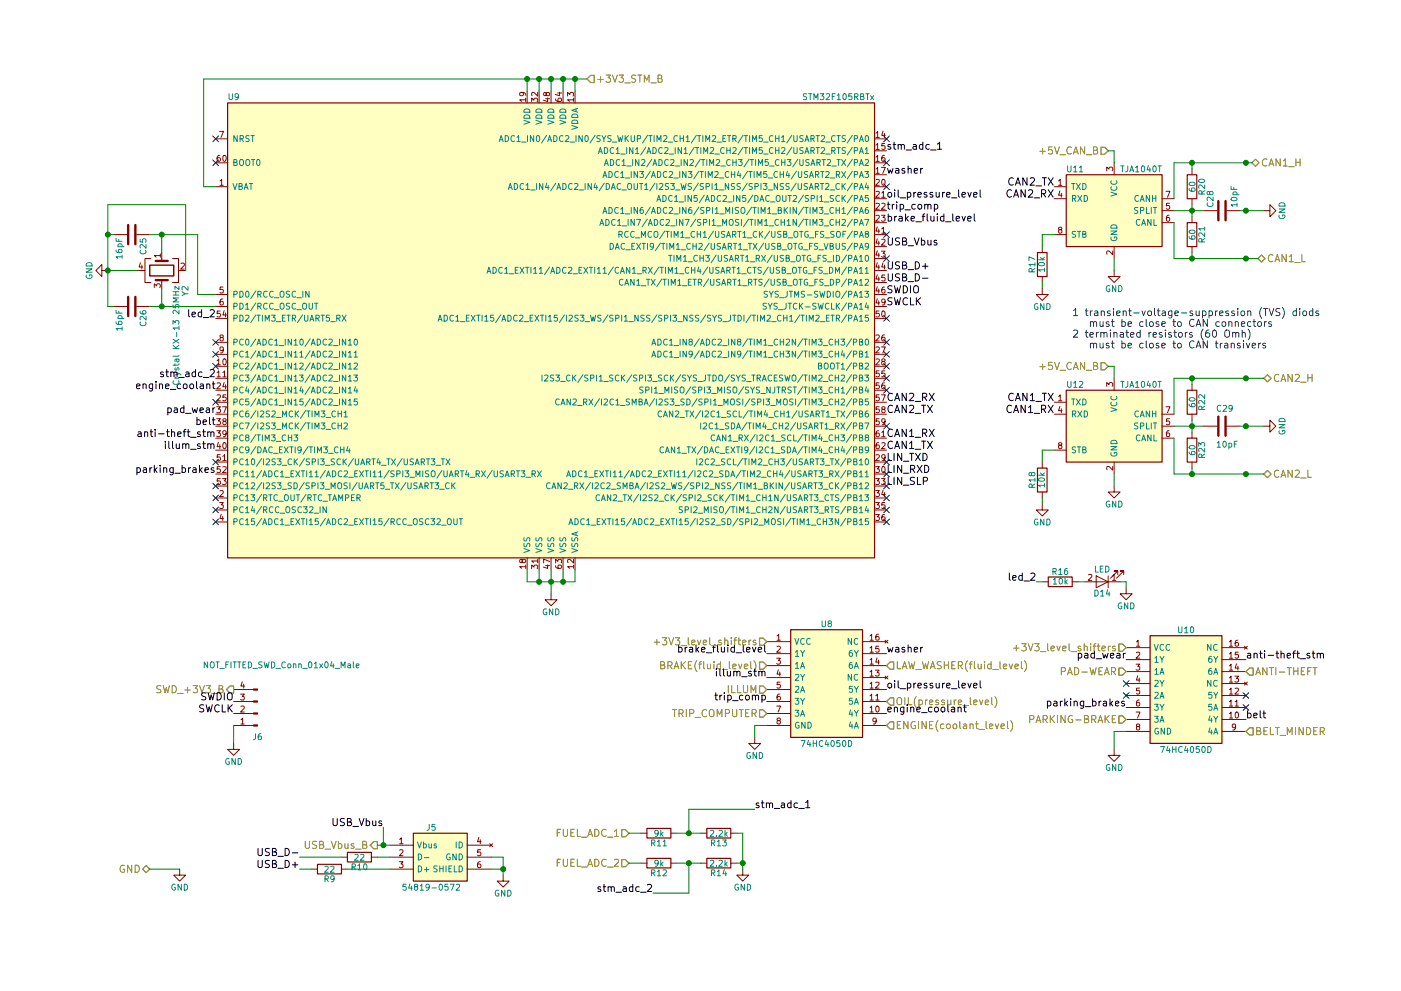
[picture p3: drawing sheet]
EESchema Schematic File Version 2
LIBS:instrument_cluster-rescue
LIBS:power
LIBS:device
LIBS:switches
LIBS:relays
LIBS:motors
LIBS:transistors
LIBS:conn
LIBS:linear
LIBS:regul
LIBS:74xx
LIBS:cmos4000
LIBS:adc-dac
LIBS:memory
LIBS:xilinx
LIBS:microcontrollers
LIBS:dsp
LIBS:microchip
LIBS:analog_switches
LIBS:motorola
LIBS:texas
LIBS:intel
LIBS:audio
LIBS:interface
LIBS:digital-audio
LIBS:philips
LIBS:display
LIBS:cypress
LIBS:siliconi
LIBS:opto
LIBS:atmel
LIBS:contrib
LIBS:valves
LIBS:stm32
LIBS:LM2596SX-5.0_NOPB
LIBS:lm2575s-5
LIBS:74HC4050D
LIBS:54819-0572
LIBS:instrument_cluster-cache
EELAYER 25 0
EELAYER END
$Descr A4 11693 8268
encoding utf-8
Sheet 3 4
Title "Instrument Cluster"
Date "2017-11-11"
Rev "v2.0a"
Comp "Kulibin-Auto Laboratory"
Comment1 ""
Comment2 "zulljon"
Comment3 ""
Comment4 "Кулибин"
$EndDescr
$Comp
L STM32F105RBTx-RESCUE-instrument_cluster U9
U 1 1
P 4600 2750
AR Path="/5A047502" Ref="U9"  Part="1" 
AR Path="/5A0472F5/5A047502" Ref="U9"  Part="1" 
F 0 "U9" H 1900 4675 50  0000 L BNN
F 1 "STM32F105RBTx" H 7300 4675 50  0000 R BNN
F 2 "Housings_QFP:LQFP-64_10x10mm_Pitch0.5mm" H 7300 4625 50  0001 R TNN
F 3 "" H 4600 2750 50  0001 C CNN
	1    4600 2750
	1    0    0    -1  
$EndComp
$Comp
L TJA1040T U11
U 1 1
P 9300 1750
F 0 "U11" H 8900 2100 50  0000 L CNN
F 1 "TJA1040T" H 9350 2100 50  0000 L CNN
F 2 "Housings_SOIC:SOIC-8_3.9x4.9mm_Pitch1.27mm" H 9300 1250 50  0001 C CIN
F 3 "" H 9300 1750 50  0001 C CNN
	1    9300 1750
	1    0    0    -1  
$EndComp
Text HLabel 10450 1350 2    60   BiDi ~ 0
CAN1_H
Text HLabel 10500 2150 2    60   BiDi ~ 0
CAN1_L
Text HLabel 10550 3150 2    60   BiDi ~ 0
CAN2_H
Text HLabel 10550 3950 2    60   BiDi ~ 0
CAN2_L
$Comp
L TJA1040T U12
U 1 1
P 9300 3550
F 0 "U12" H 8900 3900 50  0000 L CNN
F 1 "TJA1040T" H 9350 3900 50  0000 L CNN
F 2 "Housings_SOIC:SOIC-8_3.9x4.9mm_Pitch1.27mm" H 9300 3050 50  0001 C CIN
F 3 "" H 9300 3550 50  0001 C CNN
	1    9300 3550
	1    0    0    -1  
$EndComp
$Comp
L C C28
U 1 1
P 10200 1750
F 0 "C28" H 10225 1850 50  0000 L CNN
F 1 "10pF" H 10225 1650 50  0000 L CNN
F 2 "Capacitors_SMD:C_0805" H 10238 1600 50  0001 C CNN
F 3 "" H 10200 1750 50  0001 C CNN
	1    10200 1750
	0    -1   -1   0   
$EndComp
$Comp
L R R21
U 1 1
P 9950 1950
F 0 "R21" V 10030 1950 50  0000 C CNN
F 1 "60" V 9950 1950 50  0000 C CNN
F 2 "Resistors_SMD:R_0805" V 9880 1950 50  0001 C CNN
F 3 "" H 9950 1950 50  0001 C CNN
	1    9950 1950
	1    0    0    -1  
$EndComp
$Comp
L R R20
U 1 1
P 9950 1550
F 0 "R20" V 10030 1550 50  0000 C CNN
F 1 "60" V 9950 1550 50  0000 C CNN
F 2 "Resistors_SMD:R_0805" V 9880 1550 50  0001 C CNN
F 3 "" H 9950 1550 50  0001 C CNN
	1    9950 1550
	1    0    0    -1  
$EndComp
Text HLabel 1250 7250 0    60   BiDi ~ 0
GND
Wire Wire Line
	1250 7250 1500 7250
$Comp
L GND #PWR017
U 1 1
P 1500 7250
F 0 "#PWR017" H 1500 7000 50  0001 C CNN
F 1 "GND" H 1500 7100 50  0000 C CNN
F 2 "" H 1500 7250 50  0001 C CNN
F 3 "" H 1500 7250 50  0001 C CNN
	1    1500 7250
	1    0    0    -1  
$EndComp
Wire Wire Line
	1700 650  4900 650 
Wire Wire Line
	4800 650  4800 750 
Wire Wire Line
	4700 750  4700 650 
Connection ~ 4800 650 
Wire Wire Line
	1700 650  1700 1550
Wire Wire Line
	1700 1550 1800 1550
Connection ~ 4700 650 
Wire Wire Line
	4400 750  4400 650 
Connection ~ 4400 650 
Wire Wire Line
	4500 750  4500 650 
Connection ~ 4500 650 
Wire Wire Line
	4600 750  4600 650 
Connection ~ 4600 650 
Wire Wire Line
	4400 4750 4400 4850
Wire Wire Line
	4400 4850 4800 4850
Wire Wire Line
	4800 4850 4800 4750
Wire Wire Line
	4700 4750 4700 4850
Connection ~ 4700 4850
Wire Wire Line
	4600 4750 4600 4950
Connection ~ 4600 4850
Wire Wire Line
	4500 4750 4500 4850
Connection ~ 4500 4850
$Comp
L GND #PWR018
U 1 1
P 4600 4950
F 0 "#PWR018" H 4600 4700 50  0001 C CNN
F 1 "GND" H 4600 4800 50  0000 C CNN
F 2 "" H 4600 4950 50  0001 C CNN
F 3 "" H 4600 4950 50  0001 C CNN
	1    4600 4950
	1    0    0    -1  
$EndComp
$Comp
L C C29
U 1 1
P 10200 3550
F 0 "C29" V 10050 3500 50  0000 L CNN
F 1 "10pF" V 10350 3500 50  0000 L CNN
F 2 "Capacitors_SMD:C_0805" H 10238 3400 50  0001 C CNN
F 3 "" H 10200 3550 50  0001 C CNN
	1    10200 3550
	0    1    1    0   
$EndComp
$Comp
L R R23
U 1 1
P 9950 3750
F 0 "R23" V 10030 3750 50  0000 C CNN
F 1 "60" V 9950 3750 50  0000 C CNN
F 2 "Resistors_SMD:R_0805" V 9880 3750 50  0001 C CNN
F 3 "" H 9950 3750 50  0001 C CNN
	1    9950 3750
	1    0    0    -1  
$EndComp
$Comp
L R R22
U 1 1
P 9950 3350
F 0 "R22" V 10030 3350 50  0000 C CNN
F 1 "60" V 9950 3350 50  0000 C CNN
F 2 "Resistors_SMD:R_0805" V 9880 3350 50  0001 C CNN
F 3 "" H 9950 3350 50  0001 C CNN
	1    9950 3350
	1    0    0    -1  
$EndComp
Wire Wire Line
	9300 3050 9300 3150
Wire Wire Line
	9300 1350 9300 1250
$Comp
L R R17
U 1 1
P 8700 2200
F 0 "R17" V 8780 2200 50  0000 C CNN
F 1 "10k" V 8700 2200 50  0000 C CNN
F 2 "Resistors_SMD:R_0805" V 8630 2200 50  0001 C CNN
F 3 "" H 8700 2200 50  0001 C CNN
	1    8700 2200
	-1   0    0    1   
$EndComp
Wire Wire Line
	8700 2050 8700 1950
Wire Wire Line
	8700 1950 8800 1950
Wire Wire Line
	8700 2350 8700 2400
$Comp
L GND #PWR019
U 1 1
P 9300 2250
F 0 "#PWR019" H 9300 2000 50  0001 C CNN
F 1 "GND" H 9300 2100 50  0000 C CNN
F 2 "" H 9300 2250 50  0001 C CNN
F 3 "" H 9300 2250 50  0001 C CNN
	1    9300 2250
	1    0    0    -1  
$EndComp
Wire Wire Line
	9300 2150 9300 2250
$Comp
L GND #PWR020
U 1 1
P 10550 1750
F 0 "#PWR020" H 10550 1500 50  0001 C CNN
F 1 "GND" H 10550 1600 50  0000 C CNN
F 2 "" H 10550 1750 50  0001 C CNN
F 3 "" H 10550 1750 50  0001 C CNN
	1    10550 1750
	0    -1   -1   0   
$EndComp
$Comp
L GND #PWR021
U 1 1
P 8700 2400
F 0 "#PWR021" H 8700 2150 50  0001 C CNN
F 1 "GND" H 8700 2250 50  0000 C CNN
F 2 "" H 8700 2400 50  0001 C CNN
F 3 "" H 8700 2400 50  0001 C CNN
	1    8700 2400
	1    0    0    -1  
$EndComp
$Comp
L R R18
U 1 1
P 8700 4000
F 0 "R18" V 8780 4000 50  0000 C CNN
F 1 "10k" V 8700 4000 50  0000 C CNN
F 2 "Resistors_SMD:R_0805" V 8630 4000 50  0001 C CNN
F 3 "" H 8700 4000 50  0001 C CNN
	1    8700 4000
	-1   0    0    1   
$EndComp
Wire Wire Line
	8700 3850 8700 3750
Wire Wire Line
	8700 3750 8800 3750
Wire Wire Line
	8700 4150 8700 4200
$Comp
L GND #PWR022
U 1 1
P 8700 4200
F 0 "#PWR022" H 8700 3950 50  0001 C CNN
F 1 "GND" H 8700 4050 50  0000 C CNN
F 2 "" H 8700 4200 50  0001 C CNN
F 3 "" H 8700 4200 50  0001 C CNN
	1    8700 4200
	1    0    0    -1  
$EndComp
$Comp
L GND #PWR023
U 1 1
P 9300 4050
F 0 "#PWR023" H 9300 3800 50  0001 C CNN
F 1 "GND" H 9300 3900 50  0000 C CNN
F 2 "" H 9300 4050 50  0001 C CNN
F 3 "" H 9300 4050 50  0001 C CNN
	1    9300 4050
	1    0    0    -1  
$EndComp
Wire Wire Line
	9300 3950 9300 4050
$Comp
L GND #PWR024
U 1 1
P 10550 3550
F 0 "#PWR024" H 10550 3300 50  0001 C CNN
F 1 "GND" H 10550 3400 50  0000 C CNN
F 2 "" H 10550 3550 50  0001 C CNN
F 3 "" H 10550 3550 50  0001 C CNN
	1    10550 3550
	0    -1   -1   0   
$EndComp
$Comp
L Conn_01x04_Male J6
U 1 1
P 2150 5950
F 0 "J6" H 2150 6150 50  0000 C CNN
F 1 "NOT_FITTED_SWD_Conn_01x04_Male" H 1950 5550 50  0000 C CNN
F 2 "Pin_Headers:Pin_Header_Straight_1x04_Pitch2.54mm" H 2150 5950 50  0001 C CNN
F 3 "" H 2150 5950 50  0001 C CNN
	1    2150 5950
	-1   0    0    1   
$EndComp
Wire Wire Line
	1950 6200 1950 6050
$Comp
L GND #PWR025
U 1 1
P 1950 6200
F 0 "#PWR025" H 1950 5950 50  0001 C CNN
F 1 "GND" H 1950 6050 50  0000 C CNN
F 2 "" H 1950 6200 50  0001 C CNN
F 3 "" H 1950 6200 50  0001 C CNN
	1    1950 6200
	1    0    0    -1  
$EndComp
$Comp
L C C26
U 1 1
P 1100 2550
F 0 "C26" H 1125 2650 50  0000 L CNN
F 1 "16pF" H 1125 2450 50  0000 L CNN
F 2 "Capacitors_SMD:C_0805" H 1138 2400 50  0001 C CNN
F 3 "" H 1100 2550 50  0001 C CNN
	1    1100 2550
	0    1    1    0   
$EndComp
$Comp
L C C25
U 1 1
P 1100 1950
F 0 "C25" H 1125 2050 50  0000 L CNN
F 1 "16pF" H 1125 1850 50  0000 L CNN
F 2 "Capacitors_SMD:C_0805" H 1138 1800 50  0001 C CNN
F 3 "" H 1100 1950 50  0001 C CNN
	1    1100 1950
	0    1    1    0   
$EndComp
$Comp
L GND #PWR026
U 1 1
P 900 2250
F 0 "#PWR026" H 900 2000 50  0001 C CNN
F 1 "GND" H 900 2100 50  0000 C CNN
F 2 "" H 900 2250 50  0001 C CNN
F 3 "" H 900 2250 50  0001 C CNN
	1    900  2250
	0    1    1    0   
$EndComp
Wire Wire Line
	950  1950 900  1950
Wire Wire Line
	900  2550 950  2550
Wire Wire Line
	1250 1950 1650 1950
Wire Wire Line
	1350 1950 1350 2100
Wire Wire Line
	1350 2400 1350 2550
Wire Wire Line
	1250 2550 1800 2550
Connection ~ 1350 1950
Connection ~ 1350 2550
$Comp
L GND #PWR027
U 1 1
P 4200 7300
F 0 "#PWR027" H 4200 7050 50  0001 C CNN
F 1 "GND" H 4200 7150 50  0000 C CNN
F 2 "" H 4200 7300 50  0001 C CNN
F 3 "" H 4200 7300 50  0001 C CNN
	1    4200 7300
	1    0    0    -1  
$EndComp
Text Label 2500 7250 2    60   ~ 0
USB_D+
Text Label 2500 7150 2    60   ~ 0
USB_D-
Text Label 7400 2250 0    60   ~ 0
USB_D+
Text Label 7400 2350 0    60   ~ 0
USB_D-
Text HLabel 9250 3050 0    60   Input ~ 0
+5V_CAN_B
Text HLabel 3150 7050 0    60   Output ~ 0
USB_Vbus_B
NoConn ~ 1800 1350
NoConn ~ 1800 1150
Text Label 7400 3350 0    62   ~ 0
CAN2_RX
Text Label 7400 3450 0    62   ~ 0
CAN2_TX
Text Label 7400 3650 0    62   ~ 0
CAN1_RX
Text Label 7400 3750 0    62   ~ 0
CAN1_TX
Text Label 8800 1650 2    62   ~ 0
CAN2_RX
Text Label 8800 1550 2    62   ~ 0
CAN2_TX
Text Label 8800 3450 2    62   ~ 0
CAN1_RX
Text Label 8800 3350 2    62   ~ 0
CAN1_TX
$Comp
L 74HC4050D U10
U 1 1
P 9400 5400
AR Path="/5A096861" Ref="U10"  Part="1" 
AR Path="/5A0472F5/5A096861" Ref="U10"  Part="1" 
F 0 "U10" H 9900 5550 50  0000 C CNN
F 1 "74HC4050D" H 9900 4550 50  0000 C CNN
F 2 "Housings_SOIC:SOIC-16_3.9x9.9mm_Pitch1.27mm" H 9900 4450 50  0001 C CNN
F 3 "http://www.nxp.com/documents/data_sheet/74HC4050.pdf" H 9900 4350 50  0001 C CNN
F 4 "74HC4050D, 6-Bit Buffer, Converter, HC, Non-Inverting 2 to 6V 16-Pin SOIC" H 9900 4250 50  0001 C CNN "Description"
F 5 "RS" H 9900 4150 50  0001 C CNN "Supplier_Name"
F 6 "4836544P" H 9900 4050 50  0001 C CNN "RS Part Number"
F 7 "Freescale" H 9900 3950 50  0001 C CNN "Manufacturer_Name"
F 8 "74HC4050D" H 9900 3850 50  0001 C CNN "Manufacturer_Part_Number"
F 9 "1.75" H 10250 3550 50  0001 C CNN "Height"
	1    9400 5400
	1    0    0    -1  
$EndComp
$Comp
L 74HC4050D U8
U 1 1
P 6400 5350
AR Path="/5A0969E2" Ref="U8"  Part="1" 
AR Path="/5A0472F5/5A0969E2" Ref="U8"  Part="1" 
F 0 "U8" H 6900 5500 50  0000 C CNN
F 1 "74HC4050D" H 6900 4500 50  0000 C CNN
F 2 "Housings_SOIC:SOIC-16_3.9x9.9mm_Pitch1.27mm" H 6900 4400 50  0001 C CNN
F 3 "http://www.nxp.com/documents/data_sheet/74HC4050.pdf" H 6900 4300 50  0001 C CNN
F 4 "74HC4050D, 6-Bit Buffer, Converter, HC, Non-Inverting 2 to 6V 16-Pin SOIC" H 6900 4200 50  0001 C CNN "Description"
F 5 "RS" H 6900 4100 50  0001 C CNN "Supplier_Name"
F 6 "4836544P" H 6900 4000 50  0001 C CNN "RS Part Number"
F 7 "Freescale" H 6900 3900 50  0001 C CNN "Manufacturer_Name"
F 8 "74HC4050D" H 6900 3800 50  0001 C CNN "Manufacturer_Part_Number"
F 9 "1.75" H 7250 3500 50  0001 C CNN "Height"
	1    6400 5350
	1    0    0    -1  
$EndComp
$Comp
L 54819-0572 J5
U 1 1
P 3250 7050
AR Path="/5A09AC68" Ref="J5"  Part="1" 
AR Path="/5A0472F5/5A09AC68" Ref="J5"  Part="1" 
F 0 "J5" H 3600 7200 50  0000 C CNN
F 1 "54819-0572" H 3600 6700 50  0000 C CNN
F 2 "zulljon:USB_mini_B" H 3600 6600 50  0001 C CNN
F 3 "http://www.molex.com/webdocs/datasheets/pdf/en-us/0548190572_IO_CONNECTORS.pdf" H 3600 6500 50  0001 C CNN
F 4 "Surface mount onthego connector,1A 30V Molex On-The-Go Series Right Angle SMT Version 2.0 Type B Mini USB Connector Receptacle, 30 V, 1A" H 3600 6400 50  0001 C CNN "Description"
F 5 "RS" H 3600 6300 50  0001 C CNN "Supplier_Name"
F 6 "5151995P" H 3600 6200 50  0001 C CNN "RS Part Number"
F 7 "Molex" H 3600 6100 50  0001 C CNN "Manufacturer_Name"
F 8 "54819-0572" H 3600 6000 50  0001 C CNN "Manufacturer_Part_Number"
F 9 "70266924" H 3600 5900 50  0001 C CNN "Allied_Number"
	1    3250 7050
	1    0    0    -1  
$EndComp
Wire Wire Line
	4100 7150 4200 7150
Wire Wire Line
	4200 7150 4200 7300
Text HLabel 6400 5950 0    60   Input ~ 0
TRIP_COMPUTER
Text HLabel 6400 5750 0    60   Input ~ 0
ILLUM
Text HLabel 10400 5600 2    60   Input ~ 0
ANTI-THEFT
Text HLabel 9400 5600 0    60   Input ~ 0
PAD-WEAR
Text HLabel 7400 5850 2    60   Input ~ 0
OIL(pressure_level)
Text HLabel 9400 6000 0    60   Input ~ 0
PARKING-BRAKE
Text HLabel 5250 6950 0    60   Input ~ 0
FUEL_ADC_1
Text HLabel 5250 7200 0    60   Input ~ 0
FUEL_ADC_2
Text HLabel 7400 6050 2    60   Input ~ 0
ENGINE(coolant_level)
Text HLabel 7400 5550 2    60   Input ~ 0
LAW_WASHER(fluid_level)
Text HLabel 6400 5550 0    60   Input ~ 0
BRAKE(fluid_level)
Text HLabel 10400 6100 2    60   Input ~ 0
BELT_MINDER
$Comp
L R R11
U 1 1
P 5500 6950
F 0 "R11" V 5580 6950 50  0000 C CNN
F 1 "9k" V 5500 6950 50  0000 C CNN
F 2 "Resistors_SMD:R_0805" V 5430 6950 50  0001 C CNN
F 3 "" H 5500 6950 50  0001 C CNN
	1    5500 6950
	0    1    1    0   
$EndComp
$Comp
L R R13
U 1 1
P 6000 6950
F 0 "R13" V 6080 6950 50  0000 C CNN
F 1 "2.2k" V 6000 6950 50  0000 C CNN
F 2 "Resistors_SMD:R_0805" V 5930 6950 50  0001 C CNN
F 3 "" H 6000 6950 50  0001 C CNN
	1    6000 6950
	0    1    1    0   
$EndComp
Wire Wire Line
	5650 6950 5850 6950
Wire Wire Line
	5350 6950 5250 6950
Wire Wire Line
	6150 6950 6200 6950
Wire Wire Line
	5750 6950 5750 6750
Wire Wire Line
	5750 6750 6300 6750
Connection ~ 5750 6950
$Comp
L R R12
U 1 1
P 5500 7200
F 0 "R12" V 5580 7200 50  0000 C CNN
F 1 "9k" V 5500 7200 50  0000 C CNN
F 2 "Resistors_SMD:R_0805" V 5430 7200 50  0001 C CNN
F 3 "" H 5500 7200 50  0001 C CNN
	1    5500 7200
	0    1    1    0   
$EndComp
$Comp
L R R14
U 1 1
P 6000 7200
F 0 "R14" V 6080 7200 50  0000 C CNN
F 1 "2.2k" V 6000 7200 50  0000 C CNN
F 2 "Resistors_SMD:R_0805" V 5930 7200 50  0001 C CNN
F 3 "" H 6000 7200 50  0001 C CNN
	1    6000 7200
	0    1    1    0   
$EndComp
Wire Wire Line
	5650 7200 5850 7200
Wire Wire Line
	5350 7200 5250 7200
Wire Wire Line
	6150 7200 6200 7200
Wire Wire Line
	5750 7200 5750 7450
Wire Wire Line
	5750 7450 5450 7450
Connection ~ 5750 7200
$Comp
L GND #PWR028
U 1 1
P 6200 7250
F 0 "#PWR028" H 6200 7000 50  0001 C CNN
F 1 "GND" H 6200 7100 50  0000 C CNN
F 2 "" H 6200 7250 50  0001 C CNN
F 3 "" H 6200 7250 50  0001 C CNN
	1    6200 7250
	1    0    0    -1  
$EndComp
Wire Wire Line
	6200 6950 6200 7250
Connection ~ 6200 7200
Text Label 6300 6750 0    60   ~ 0
stm_adc_1
Text Label 5450 7450 2    60   ~ 0
stm_adc_2
Text Label 6400 5850 2    60   ~ 0
trip_comp
Text Label 6400 5650 2    60   ~ 0
illum_stm
Text Label 10400 5500 0    60   ~ 0
anti-theft_stm
$Comp
L GND #PWR029
U 1 1
P 6300 6150
F 0 "#PWR029" H 6300 5900 50  0001 C CNN
F 1 "GND" H 6300 6000 50  0000 C CNN
F 2 "" H 6300 6150 50  0001 C CNN
F 3 "" H 6300 6150 50  0001 C CNN
	1    6300 6150
	1    0    0    -1  
$EndComp
Wire Wire Line
	6300 6050 6300 6150
Wire Wire Line
	6300 6050 6400 6050
Text Label 7400 5450 0    60   ~ 0
washer
Text Label 7400 5950 0    60   ~ 0
engine_coolant
Text Label 10400 6000 0    60   ~ 0
belt
Text Label 6400 5450 2    60   ~ 0
brake_fluid_level
Text Label 9400 5900 2    60   ~ 0
parking_brakes
Text Label 9400 5500 2    60   ~ 0
pad_wear
Text Label 7400 5750 0    60   ~ 0
oil_pressure_level
Text Label 1800 3950 2    60   ~ 0
parking_brakes
Text Label 7400 1650 0    60   ~ 0
oil_pressure_level
Text Label 1800 3450 2    60   ~ 0
pad_wear
Text Label 1800 3550 2    60   ~ 0
belt
Text Label 7400 1850 0    60   ~ 0
brake_fluid_level
Text Label 1800 3250 2    60   ~ 0
engine_coolant
Text Label 7400 1450 0    60   ~ 0
washer
Text Label 7400 1750 0    60   ~ 0
trip_comp
Text Label 1800 3650 2    60   ~ 0
anti-theft_stm
NoConn ~ 1800 4050
NoConn ~ 1800 4150
NoConn ~ 1800 4250
NoConn ~ 1800 4350
NoConn ~ 1800 3850
NoConn ~ 1800 3350
NoConn ~ 1800 3050
NoConn ~ 1800 2950
NoConn ~ 1800 2850
NoConn ~ 7400 1150
NoConn ~ 7400 1350
NoConn ~ 7400 1550
NoConn ~ 7400 1950
NoConn ~ 7400 2150
NoConn ~ 7400 2650
NoConn ~ 7400 2850
NoConn ~ 7400 2950
NoConn ~ 7400 3050
NoConn ~ 7400 3150
NoConn ~ 7400 3250
NoConn ~ 7400 3550
NoConn ~ 7400 4150
NoConn ~ 7400 4250
NoConn ~ 7400 4350
Text Label 7400 3850 0    60   ~ 0
LIN_TXD
Text Label 7400 3950 0    60   ~ 0
LIN_RXD
Text Label 7400 4050 0    60   ~ 0
LIN_SLP
$Comp
L R R10
U 1 1
P 3000 7150
F 0 "R10" V 3080 7150 50  0000 C CNN
F 1 "22" V 3000 7150 50  0000 C CNN
F 2 "Resistors_SMD:R_0805" V 2930 7150 50  0001 C CNN
F 3 "" H 3000 7150 50  0001 C CNN
	1    3000 7150
	0    1    1    0   
$EndComp
$Comp
L R R9
U 1 1
P 2750 7250
F 0 "R9" V 2830 7250 50  0000 C CNN
F 1 "22" V 2750 7250 50  0000 C CNN
F 2 "Resistors_SMD:R_0805" V 2680 7250 50  0001 C CNN
F 3 "" H 2750 7250 50  0001 C CNN
	1    2750 7250
	0    1    1    0   
$EndComp
Wire Wire Line
	2500 7150 2850 7150
Wire Wire Line
	2500 7250 2600 7250
Wire Wire Line
	2900 7250 3250 7250
Wire Wire Line
	3150 7150 3250 7150
$Comp
L Crystal_GND24 Y2
U 1 1
P 1350 2250
F 0 "Y2" H 1475 2450 50  0000 L CNN
F 1 "Crystal KX-13 25MHz" H 1475 2375 50  0000 L CNN
F 2 "Crystals:Crystal_SMD_7050-4pin_7.0x5.0mm" H 1350 2250 50  0001 C CNN
F 3 "" H 1350 2250 50  0001 C CNN
	1    1350 2250
	0    1    1    0   
$EndComp
Wire Wire Line
	900  2250 1150 2250
Wire Wire Line
	900  1700 900  2550
Connection ~ 900  2250
Wire Wire Line
	1550 2250 1550 1700
Wire Wire Line
	1550 1700 900  1700
Connection ~ 900  1950
Wire Wire Line
	4100 7250 4200 7250
Connection ~ 4200 7250
$Comp
L GND #PWR030
U 1 1
P 9300 6250
F 0 "#PWR030" H 9300 6000 50  0001 C CNN
F 1 "GND" H 9300 6100 50  0000 C CNN
F 2 "" H 9300 6250 50  0001 C CNN
F 3 "" H 9300 6250 50  0001 C CNN
	1    9300 6250
	1    0    0    -1  
$EndComp
Wire Wire Line
	9300 6250 9300 6100
Wire Wire Line
	9300 6100 9400 6100
NoConn ~ 7400 4050
NoConn ~ 7400 3950
NoConn ~ 7400 3850
Text Label 7400 1250 0    60   ~ 0
stm_adc_1
Text Label 1800 3150 2    60   ~ 0
stm_adc_2
NoConn ~ 9400 5700
NoConn ~ 9400 5800
NoConn ~ 10400 5800
NoConn ~ 10400 5900
Text Label 1800 3750 2    60   ~ 0
illum_stm
Text HLabel 6400 5350 0    60   Input ~ 0
+3V3_level_shifters
Text HLabel 9400 5400 0    60   Input ~ 0
+3V3_level_shifters
Text HLabel 1950 5750 0    60   Output ~ 0
SWD_+3V3_B
Text Label 7400 2450 0    60   ~ 0
SWDIO
Text Label 7400 2550 0    60   ~ 0
SWCLK
Text Label 1950 5950 2    60   ~ 0
SWCLK
Text Label 1950 5850 2    60   ~ 0
SWDIO
Text HLabel 4900 650  2    60   Input ~ 0
+3V3_STM_B
Wire Wire Line
	9250 3050 9300 3050
Text HLabel 9250 1250 0    60   Input ~ 0
+5V_CAN_B
Wire Wire Line
	9300 1250 9250 1250
Wire Wire Line
	1650 1950 1650 2450
Wire Wire Line
	1650 2450 1800 2450
Text Label 7400 2050 0    60   ~ 0
USB_Vbus
Text Label 3200 6900 2    60   ~ 0
USB_Vbus
Wire Wire Line
	3200 6900 3200 7050
Wire Wire Line
	3150 7050 3250 7050
Connection ~ 3200 7050
Wire Wire Line
	10350 3550 10550 3550
Connection ~ 10400 3550
Wire Wire Line
	10550 3950 9800 3950
Wire Wire Line
	9800 3950 9800 3650
Wire Wire Line
	9800 3450 9800 3150
Wire Wire Line
	9800 3150 10550 3150
Connection ~ 10400 3150
Wire Wire Line
	9950 3200 9950 3150
Connection ~ 9950 3150
Wire Wire Line
	9800 3550 10050 3550
Wire Wire Line
	9950 3500 9950 3600
Connection ~ 9950 3550
Connection ~ 10400 3950
Wire Wire Line
	9950 3900 9950 3950
Connection ~ 9950 3950
Wire Wire Line
	10450 1350 9800 1350
Wire Wire Line
	9800 1350 9800 1650
Wire Wire Line
	9800 1850 9800 2150
Wire Wire Line
	9800 2150 10500 2150
Connection ~ 10400 2150
Wire Wire Line
	9950 2100 9950 2150
Connection ~ 9950 2150
Wire Wire Line
	9800 1750 10050 1750
Wire Wire Line
	9950 1700 9950 1800
Connection ~ 9950 1750
Wire Wire Line
	10350 1750 10550 1750
Connection ~ 10400 1750
Connection ~ 10400 1350
Wire Wire Line
	9950 1400 9950 1350
Connection ~ 9950 1350
Text Notes 8950 2900 0    60   ~ 0
1 transient-voltage-suppression (TVS) diods\n   must be close to CAN connectors\n2 terminated resistors (60 Omh)\n   must be close to CAN transivers
$Comp
L R R16
U 1 1
P 8850 4850
F 0 "R16" V 8930 4850 50  0000 C CNN
F 1 "10k" V 8850 4850 50  0000 C CNN
F 2 "Resistors_SMD:R_0805" V 8780 4850 50  0001 C CNN
F 3 "" H 8850 4850 50  0001 C CNN
	1    8850 4850
	0    -1   -1   0   
$EndComp
$Comp
L LED D14
U 1 1
P 9200 4850
F 0 "D14" H 9200 4950 50  0000 C CNN
F 1 "LED" H 9200 4750 50  0000 C CNN
F 2 "LEDs:LED_0805" H 9200 4850 50  0001 C CNN
F 3 "" H 9200 4850 50  0001 C CNN
	1    9200 4850
	-1   0    0    1   
$EndComp
$Comp
L GND #PWR031
U 1 1
P 9400 4900
F 0 "#PWR031" H 9400 4650 50  0001 C CNN
F 1 "GND" H 9400 4750 50  0000 C CNN
F 2 "" H 9400 4900 50  0001 C CNN
F 3 "" H 9400 4900 50  0001 C CNN
	1    9400 4900
	1    0    0    -1  
$EndComp
Wire Wire Line
	9000 4850 9050 4850
Wire Wire Line
	9350 4850 9400 4850
Wire Wire Line
	9400 4850 9400 4900
Wire Wire Line
	8700 4850 8650 4850
Text Label 8650 4850 2    60   ~ 0
led_2
Text Label 1800 2650 2    60   ~ 0
led_2
$EndSCHEMATC
